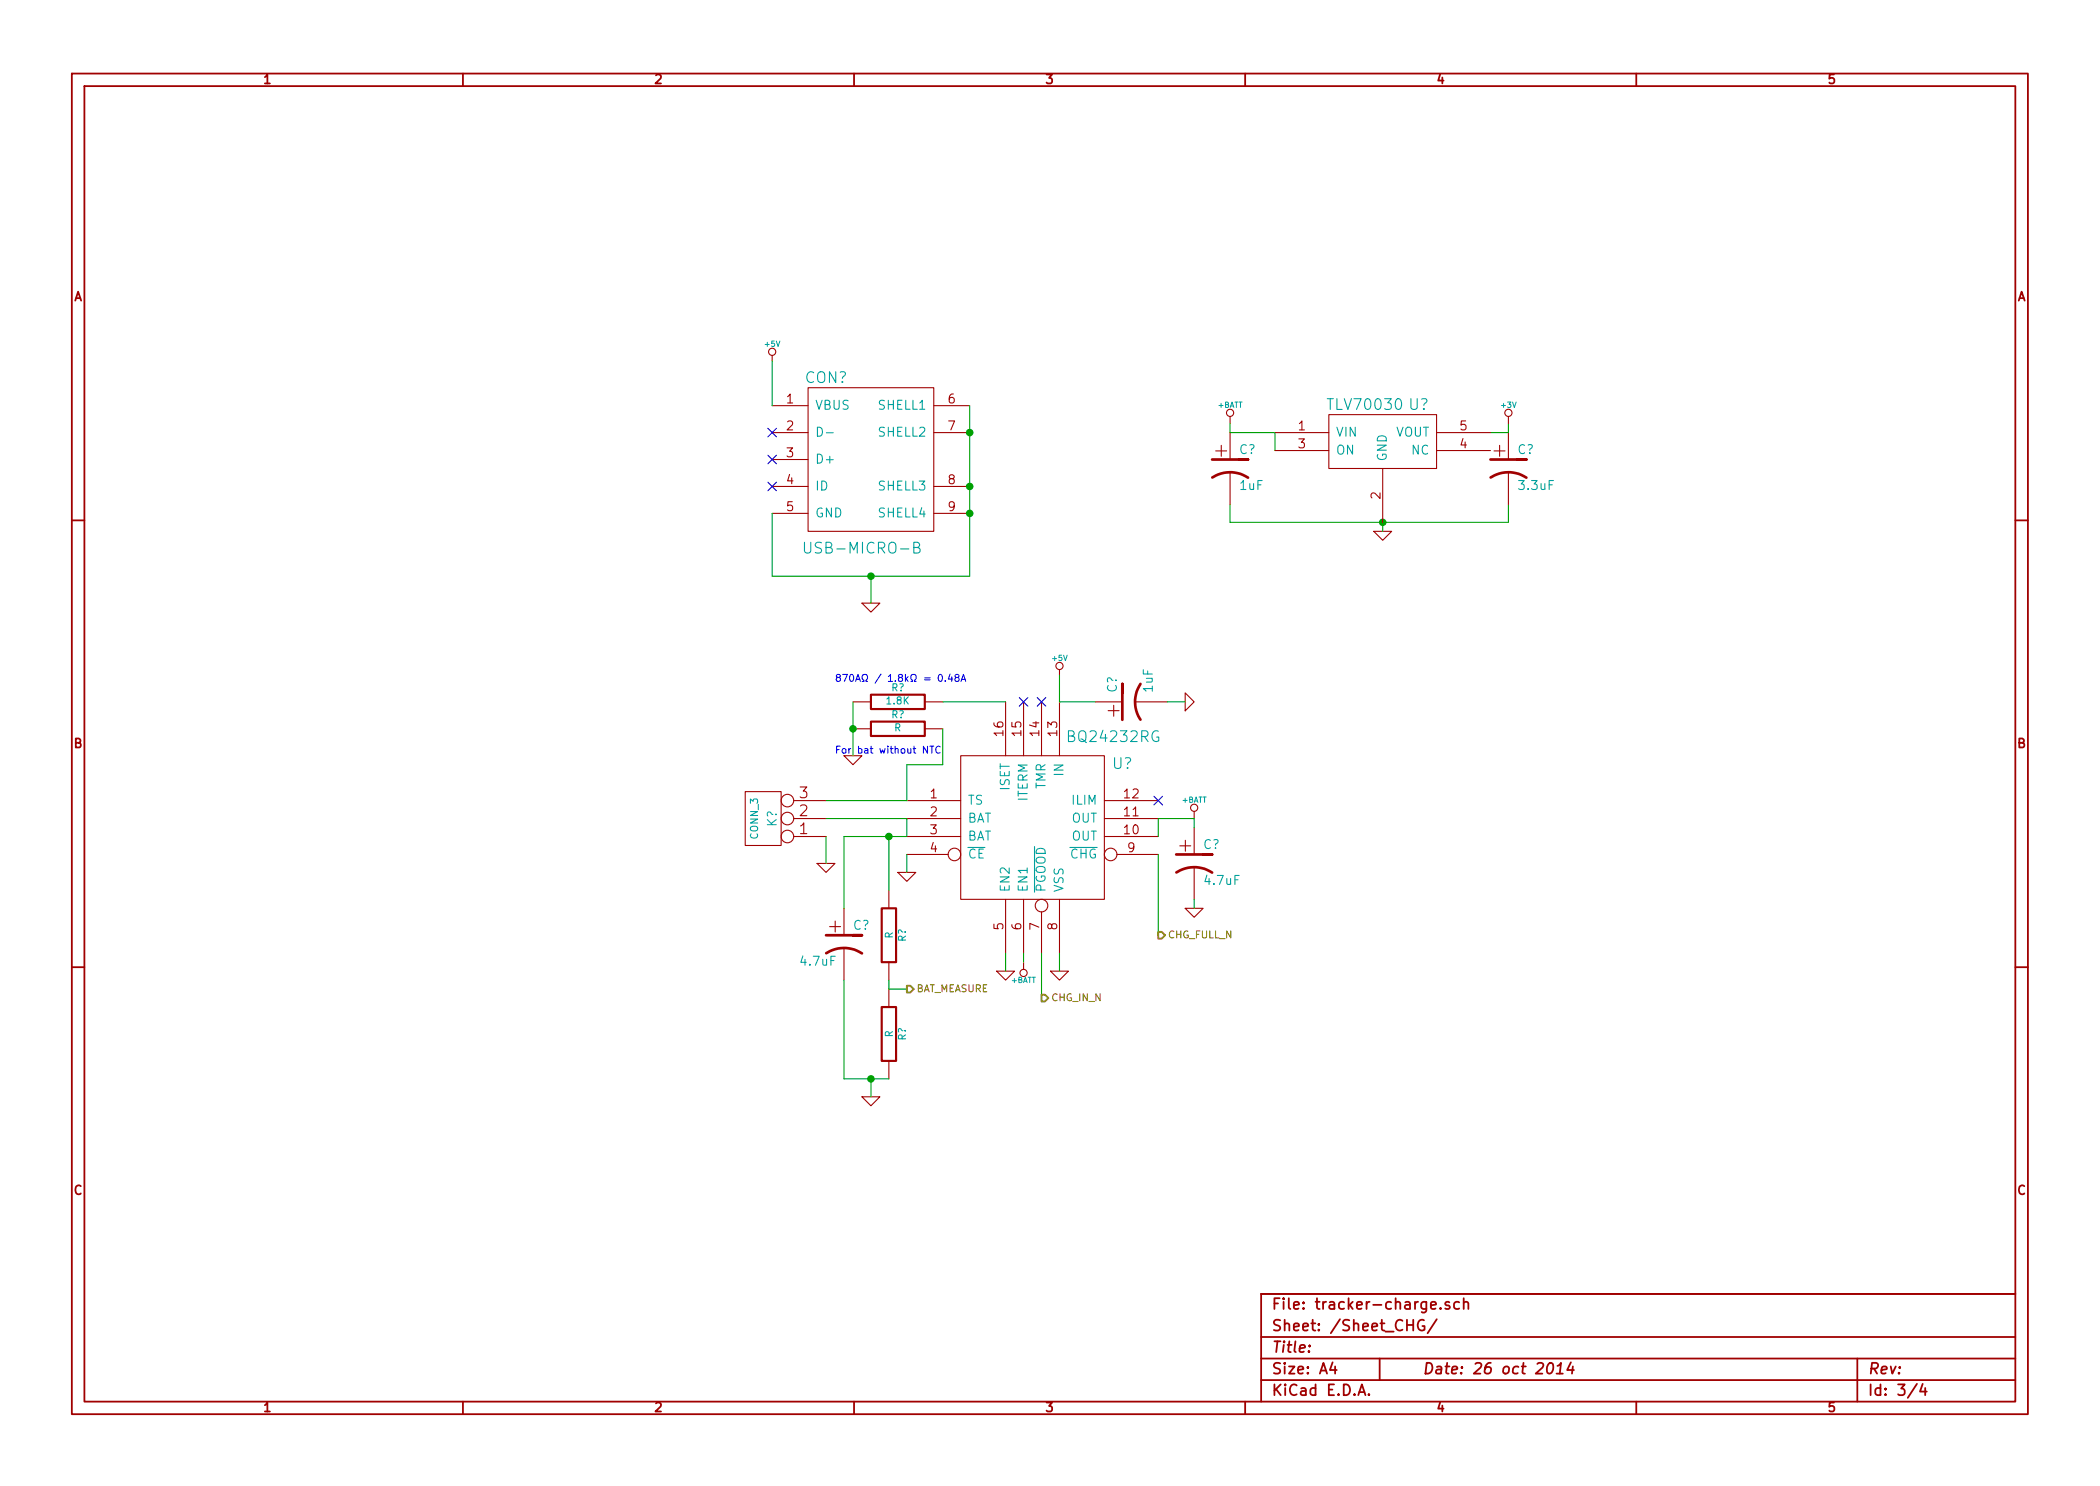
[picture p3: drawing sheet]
<svg xmlns="http://www.w3.org/2000/svg" width="297mm" height="210mm" viewBox="0 0 297 210" stroke-linecap="round" stroke-linejoin="round" font-family="sans-serif">
<g fill="none" stroke="#a00000" stroke-width=".25">
<path d="M10.2 10.4h276.6v189.7h-276.6zM11.9 12.2h273.2v186.1h-273.2zM65.5 10.4v1.8M120.8 10.4v1.8M176.1 10.4v1.8M231.4 10.4v1.8M10.2 73.6h1.7M285.1 73.6h1.7M10.2 136.8h1.7M285.1 136.8h1.7M65.5 198.3v1.8M120.8 198.3v1.8"/>
<path d="M176.1 198.3v1.8M178.4 189.2h106.7M178.4 195.3h106.7M178.4 192.2h106.7M185.2 190.4h.1l-.1 .1v-.1v.1M188.5 192.8l-.4 1h1M188.8 193.3v1.1M192.1 197.4l.5-1.5 .5 1.5M192.3 197h.7M193.6 197.3h.1l-.1 .1-.1-.1h.1v.1M195.1 192.2v3.1M201.4 186.8a.71 .71 0 0 0-.8 .3 .71 .71 0 0 0 0 .8 .56 .56 0 0 0 .9 .2v-.5h-.3"/>
<path d="M202.4 184.7l.7-.1-.1-.3-.4-.1-.2 .2 .1 .7 .1 .1 .4-.1M203.2 186.7l-1.3 1.9M203.8 185.1v.1l-.1-.1h.1v.1M205 184.3l-.4-.1-.2 .2 .1 .2 .5 .2 .1 .1-.1 .2-.1 .1-.5-.1M206.4 184.3a.48 .48 0 0 0-.7 0v.6a.48 .48 0 0 0 .7 .2M207 184.3a.38 .38 0 0 1 .7 .1v.8M207 183.7v1.5M219.1 192.9a.34 .34 0 0 1 .6 .2 .87 .87 0 0 1-.6 1.3l-.2-.1a1.13 1.13 0 0 1 .2-1.4zM220.2 194.4h.9M220.3 193.3l.5-.5-.2 1.6M222.2 192.8l-.5 1h.9M222.5 193.3l-.1 1.1"/>
<path d="M231.4 198.3v1.8M262.7 192.2v6.1M271.1 195.8l-1.3 2M272 195.8l-.4 1.1h.9M272.3 196.4v1M285.1 183.1h-106.7v15.2"/>
</g>
<g fill="none" stroke="#a00000" stroke-width=".15">
<path d="M109.2 50.3v.7M109.2 57.4h5.1M114.3 54.9h17.8v20.3h-17.8zM132.1 57.4h5.1M174 58.9v1M188 58.7h15.2v7.6h-15.2zM213.4 58.9v1M109.2 61.2h5.1M109.2 65h5.1M109.2 68.8h5.1M109.2 72.6h5.1M132.1 61.2h5.1"/>
<path d="M132.1 68.8h5.1M132.1 72.6h5.1M174 61.2v3.8M174 66.8v4.6M180.3 61.2h7.7M180.3 63.7h7.7M194.3 75.2h2.5l-1.2 1.2zM195.6 66.3v7.6M203.2 61.2h7.6M203.2 63.7h7.6M213.4 61.2v3.8M213.4 66.8v4.6"/>
<path d="M120.6 99.3h2.6M121.9 85.3h2.6l-1.3 1.3zM130.8 99.3h2.5M142.2 99.3v7.6M144.8 99.3v7.6M147.3 99.3v7.6M149.9 94.7v.8M149.9 99.3v7.6M154.9 99.3h3.8M160.5 99.3h4.6M167.6 98l1.3 1.3-1.3 1.3zM105.4 112h5.1v7.6h-5.1z"/>
<path d="M112.3 113.3h4.5M112.3 115.8h4.5M112.3 118.4h4.5M119.4 106.9h2.5l-1.3 1.3zM120.6 103.1h2.6M128.3 113.3h7.6M128.3 115.8h7.6M128.3 118.4h7.6M130.8 103.1h2.5M135.9 106.9h20.3v20.3h-20.3zM156.2 113.3h7.6M156.2 115.8h7.6"/>
<path d="M156.2 118.4h7.6M168.9 114.8v1M168.9 117.1v3.8M115.6 122.2h2.5l-1.3 1.2zM119.4 128.5v3.8M119.4 134.1v4.6M125.7 126v2.5M125.7 136.1v2.6M125.7 139.9v2.6M127 123.4h2.5l-1.2 1.3zM128.3 120.9h5.8M141 137.4h2.5l-1.3 1.3z"/>
<path d="M142.2 127.2v7.7M144.8 136.1v1.1M144.8 127.2v7.7M147.3 129v5.9M148.6 137.4h2.5l-1.2 1.3zM149.9 127.2v7.7M158 120.9h5.8M167.6 128.5h2.6l-1.3 1.3zM168.9 122.7v4.5M121.9 155.2h2.6l-1.3 1.3zM125.7 150.1v2.5"/>
<circle cx="109.2" cy="49.8" r=".51"/>
<circle cx="174" cy="58.4" r=".51"/>
<circle cx="213.4" cy="58.4" r=".51"/>
<circle cx="149.9" cy="94.2" r=".51"/>
<circle cx="111.4" cy="115.8" r=".89"/>
<circle cx="111.4" cy="113.3" r=".89"/>
<circle cx="111.4" cy="118.4" r=".89"/>
<circle cx="168.9" cy="114.3" r=".51"/>
<circle cx="135" cy="120.9" r=".89"/>
<circle cx="144.8" cy="137.7" r=".51"/>
<circle cx="147.3" cy="128.1" r=".89"/>
<circle cx="157.1" cy="120.9" r=".89"/>
</g>
<path d="M113.8 76.7v1.3a.48 .48 0 0 0 .4 .3 .48 .48 0 0 0 .5-.3v-1.3M115.6 60.4a.66 .66 0 0 1 .7 .5 .66 .66 0 0 1-.4 .8h-.3zM116.9 61.2h1M129.3 77.5l.6-.1a.36 .36 0 0 0 .2-.4 .36 .36 0 0 0-.3-.3h-.5v1.6h.5l.3-.2a.4 .4 0 0 0-.1-.6h-.2M146.3 119.8v6.4M151.3 119.9h3.9" fill="none" stroke="#00a0a0" stroke-width=".15"/>
<path d="M108.6 60.6l1.2 1.2M108.6 64.4l1.2 1.2M108.6 68.2l1.2 1.2M109.8 60.6l-1.2 1.2M109.8 64.4l-1.2 1.2M109.8 68.2l-1.2 1.2M144.2 98.7l1.2 1.2M145.4 98.7l-1.2 1.2M146.7 98.7l1.2 1.2M147.9 98.7l-1.2 1.2M163.2 112.7l1.2 1.2M164.4 112.7l-1.2 1.2" fill="none" stroke="#0000c0" stroke-width=".15"/>
<path d="M123.2 98.3h7.6v2h-7.6zM123.2 102.1h7.6v2h-7.6zM124.7 128.5h2v7.6h-2zM124.7 142.5h2v7.6h-2z" fill="none" stroke="#a00000" stroke-width=".3"/>
<path d="M171.4 65h5.1h-1.2M171.5 67.6a4.6 4.6 0 0 1 5 0M210.8 65h5.1h-1.3M210.8 67.6a4.6 4.6 0 0 1 5.1 0M158.7 98v-1.2v5M161.3 96.8a4.6 4.6 0 0 0 0 5M116.8 132.3h5.1h-1.3M116.9 134.9a4.6 4.6 0 0 1 5 0M166.4 120.9h5h-1.2M166.4 123.4a4.6 4.6 0 0 1 5 .1" fill="none" stroke="#a00000" stroke-width=".38"/>
<g fill="none" stroke="#00f" stroke-width=".15">
<path d="M130.8 95.9h.7M130.8 96.2h.7M132.8 95.5l.2-.1a.53 .53 0 0 1 .3 .5 .53 .53 0 0 1-.3 .5l-.2-.1-.1-.3zM133.7 96.3v.1M134.4 95.4l-.3 .7h.7M134.6 95.8v.6M135.3 95.9l-.2-.2v-.2l.2-.1 .3 .1 .1 .1-.1 .2-.5 .2v.3l.2 .1h.2l.2-.2v-.2l-.2-.1M135.9 96.4l.4-1 .3 1M136 96.1h.5M131.2 105.6v1l-.6-1v1M131.5 105.6h.6M131.8 105.6v1"/>
<path d="M133 105.7a.47 .47 0 0 0-.7 .3 .47 .47 0 0 0 .5 .6l.2-.1"/>
</g>
<g fill="none" stroke="#00a000" stroke-width=".15">
<path d="M109.2 51v6.4M137.2 57.4v24.1h-28v-8.9M174 59.9v1.3h6.3v2.5M213.4 59.9v1.3h-2.6M174 71.4v2.5h39.4v-2.5M195.6 73.9v1.3M120.6 99.3v7.6M123.2 81.5v3.8M133.3 99.3h8.9M149.9 95.5v3.8h5M165.1 99.3h2.5M116.8 115.8h11.5v2.6h-8.9v10.1"/>
<path d="M116.8 118.4v3.8M125.7 118.4v7.6M133.3 103.1v5.1h-5v5.1h-11.5M168.9 117.1v-1.3h-5.1v2.6M119.4 138.7v13.9h6.3M125.7 138.7v1.2h2.6M128.3 120.9v2.5M142.2 134.9v2.5M144.8 134.9v1.2M147.3 134.9v6.3M149.9 134.9v2.5M163.8 120.9v11.4"/>
<path d="M168.9 127.2v1.3M123.2 152.6v2.6"/>
</g>
<g fill="#00a000" stroke="#00a000" stroke-width=".25">
<circle cx="137.2" cy="61.2" r=".41"/>
<circle cx="137.2" cy="68.8" r=".41"/>
<circle cx="137.2" cy="72.6" r=".41"/>
<circle cx="123.2" cy="81.5" r=".41"/>
<circle cx="120.6" cy="103.1" r=".41"/>
<circle cx="125.7" cy="118.4" r=".41"/>
<circle cx="123.2" cy="152.6" r=".41"/>
<circle cx="195.6" cy="73.9" r=".41"/>
</g>
<path d="M128.3 139.5h.5l.4 .4-.4 .5h-.5zM163.8 131.8h.5l.5 .5-.5 .5h-.5zM147.3 140.7h.5l.5 .5-.5 .5h-.5z" fill="none" stroke="#808000" stroke-width=".25"/>
<g font-size="2.8" fill="#a00000">
<text x="171.9" y="64.8">+</text>
<text x="211.3" y="64.8">+</text>
<text x="158.5" y="101.4" transform="rotate(-90 158.5 101.4)">+</text>
<text x="166.8" y="120.6">+</text>
<text x="117.3" y="132.1">+</text>
</g>
<g font-size="2.1" fill="#00a0a0">
<text x="113.8" y="54.3">CON?</text>
<text x="188.1" y="58.1">TLV70030 U?</text>
<text x="114.7" y="78.4">USB-MICRO-B</text>
<text x="151.4" y="105.1">BQ24232RG</text>
<text x="157.4" y="108.9">U?</text>
</g>
<g font-size="2.1" fill="#a00000">
<text x="113.1" y="113">3</text>
<text x="113.1" y="118.1">1</text>
<text x="113.1" y="115.6">2</text>
<text x="179.9" y="185.4">File: tracker-charge.sch</text>
<text x="179.9" y="191.5">Title:</text>
<text x="179.9" y="188.4">Sheet: /Sheet_CHG/</text>
<text x="179.9" y="197.6">KiCad E.D.A.</text>
<text x="179.9" y="194.5">Size: A4</text>
<text x="201.2" y="194.5">Date: 26 oct 2014</text>
<text x="264.2" y="194.5">Rev:</text>
<text x="264.2" y="197.6">Id: 3/4</text>
</g>
<g font-size="1.8" fill="#a00000">
<text x="37.3" y="11.9">1</text>
<text x="92.7" y="11.9">2</text>
<text x="148" y="11.9">3</text>
<text x="203.3" y="11.9">4</text>
<text x="258.6" y="11.9">5</text>
<text x="10.4" y="42.7">A</text>
<text x="285.3" y="42.7">A</text>
<text x="111.3" y="57.1">1</text>
<text x="134.1" y="57.1">6</text>
<text x="111.3" y="61">2</text>
<text x="111.3" y="64.8">3</text>
<text x="134.1" y="61">7</text>
<text x="183.7" y="61">1</text>
<text x="183.7" y="63.5">3</text>
<text x="206.5" y="63.5">4</text>
<text x="206.5" y="61">5</text>
<text x="111.3" y="68.6">4</text>
<text x="134.1" y="68.6">8</text>
<text x="195.3" y="70.6" transform="rotate(-90 195.3 70.6)">2</text>
<text x="111.3" y="72.4">5</text>
<text x="134.1" y="72.4">9</text>
<text x="10.4" y="105.9">B</text>
<text x="142" y="104.1" transform="rotate(-90 142 104.1)">16</text>
<text x="144.5" y="104.1" transform="rotate(-90 144.5 104.1)">15</text>
<text x="147.1" y="104.1" transform="rotate(-90 147.1 104.1)">14</text>
<text x="149.6" y="104.1" transform="rotate(-90 149.6 104.1)">13</text>
<text x="285.3" y="105.9">B</text>
<text x="131.6" y="113">1</text>
<text x="159.1" y="113">12</text>
<text x="131.6" y="115.6">2</text>
<text x="131.6" y="118.1">3</text>
<text x="159.1" y="118.1">10</text>
<text x="159.1" y="115.6">11</text>
<text x="131.6" y="120.6">4</text>
<text x="159.5" y="120.6">9</text>
<text x="142" y="131.5" transform="rotate(-90 142 131.5)">5</text>
<text x="144.5" y="131.5" transform="rotate(-90 144.5 131.5)">6</text>
<text x="147.1" y="131.5" transform="rotate(-90 147.1 131.5)">7</text>
<text x="149.6" y="131.5" transform="rotate(-90 149.6 131.5)">8</text>
<text x="10.4" y="169.1">C</text>
<text x="285.3" y="169.1">C</text>
<text x="37.3" y="199.8">1</text>
<text x="92.7" y="199.8">2</text>
<text x="148" y="199.8">3</text>
<text x="203.3" y="199.8">4</text>
<text x="258.6" y="199.8">5</text>
</g>
<g font-size="1.8" fill="#00a0a0">
<text x="115.3" y="58">VBUS</text>
<text x="124.3" y="58">SHELL1</text>
<text x="115.3" y="65.7">D+</text>
<text x="124.3" y="61.8">SHELL2</text>
<text x="175.3" y="64.3">C?</text>
<text x="189" y="61.8">VIN</text>
<text x="189" y="64.4">ON</text>
<text x="196.2" y="65.3" transform="rotate(-90 196.2 65.3)">GND</text>
<text x="197.3" y="61.8">VOUT</text>
<text x="199.6" y="64.4">NC</text>
<text x="214.6" y="64.3">C?</text>
<text x="115.3" y="69.5">ID</text>
<text x="124.3" y="69.5">SHELL3</text>
<text x="175.4" y="69.4">1uF</text>
<text x="215" y="69.4">3.3uF</text>
<text x="115.3" y="73.3">GND</text>
<text x="124.3" y="73.3">SHELL4</text>
<text x="158" y="98" transform="rotate(-90 158 98)">C?</text>
<text x="163.1" y="97.9" transform="rotate(-90 163.1 97.9)">1uF</text>
<text x="136.9" y="113.9">TS</text>
<text x="142.9" y="111.9" transform="rotate(-90 142.9 111.9)">ISET</text>
<text x="145.4" y="113.5" transform="rotate(-90 145.4 113.5)">ITERM</text>
<text x="148" y="111.8" transform="rotate(-90 148 111.8)">TMR</text>
<text x="150.5" y="109.7" transform="rotate(-90 150.5 109.7)">IN</text>
<text x="151.7" y="113.9">ILIM</text>
<text x="109.9" y="117" transform="rotate(-90 109.9 117)">K?</text>
<text x="136.9" y="116.5">BAT</text>
<text x="136.9" y="119">BAT</text>
<text x="151.5" y="119">OUT</text>
<text x="151.5" y="116.5">OUT</text>
<text x="136.9" y="121.5">CE</text>
<text x="151.3" y="121.5">CHG</text>
<text x="170.2" y="120.2">C?</text>
<text x="170.5" y="125.3">4.7uF</text>
<text x="120.6" y="131.6">C?</text>
<text x="142.9" y="126.2" transform="rotate(-90 142.9 126.2)">EN2</text>
<text x="145.4" y="126.2" transform="rotate(-90 145.4 126.2)">EN1</text>
<text x="148" y="126.2" transform="rotate(-90 148 126.2)">PGOOD</text>
<text x="150.5" y="126.2" transform="rotate(-90 150.5 126.2)">VSS</text>
<text x="113.4" y="136.7">4.7uF</text>
</g>
<g font-size="1.4" fill="#00f">
<text x="118.1" y="96.5">870A / 1.8k = 0.48A</text>
<text x="126.1" y="97.9">R?</text>
<text x="118.1" y="106.7">For bat without NTC</text>
</g>
<g font-size="1.4" fill="#00a0a0">
<text x="125.5" y="99.7">1.8K</text>
<text x="126.1" y="101.7">R?</text>
<text x="126.5" y="103.5">R</text>
<text x="107.3" y="118.7" transform="rotate(-90 107.3 118.7)">CONN_3</text>
<text x="126.3" y="132.8" transform="rotate(-90 126.3 132.8)">R</text>
<text x="128.2" y="133.3" transform="rotate(-90 128.2 133.3)">R?</text>
<text x="126.3" y="146.8" transform="rotate(-90 126.3 146.8)">R</text>
<text x="128.2" y="147.2" transform="rotate(-90 128.2 147.2)">R?</text>
</g>
<g font-size="1.4" fill="#808000">
<text x="165.2" y="132.8">CHG_FULL_N</text>
<text x="129.7" y="140.4">BAT_MEASURE</text>
<text x="148.7" y="141.7">CHG_IN_N</text>
</g>
<g font-size="1.1" fill="#00a0a0">
<text x="108.3" y="49.1">+5V</text>
<text x="172.3" y="57.7">+BATT</text>
<text x="212.4" y="57.7">+3V</text>
<text x="148.9" y="93.5">+5V</text>
<text x="167.2" y="113.6">+BATT</text>
<text x="143" y="139.1">+BATT</text>
</g>
</svg>
